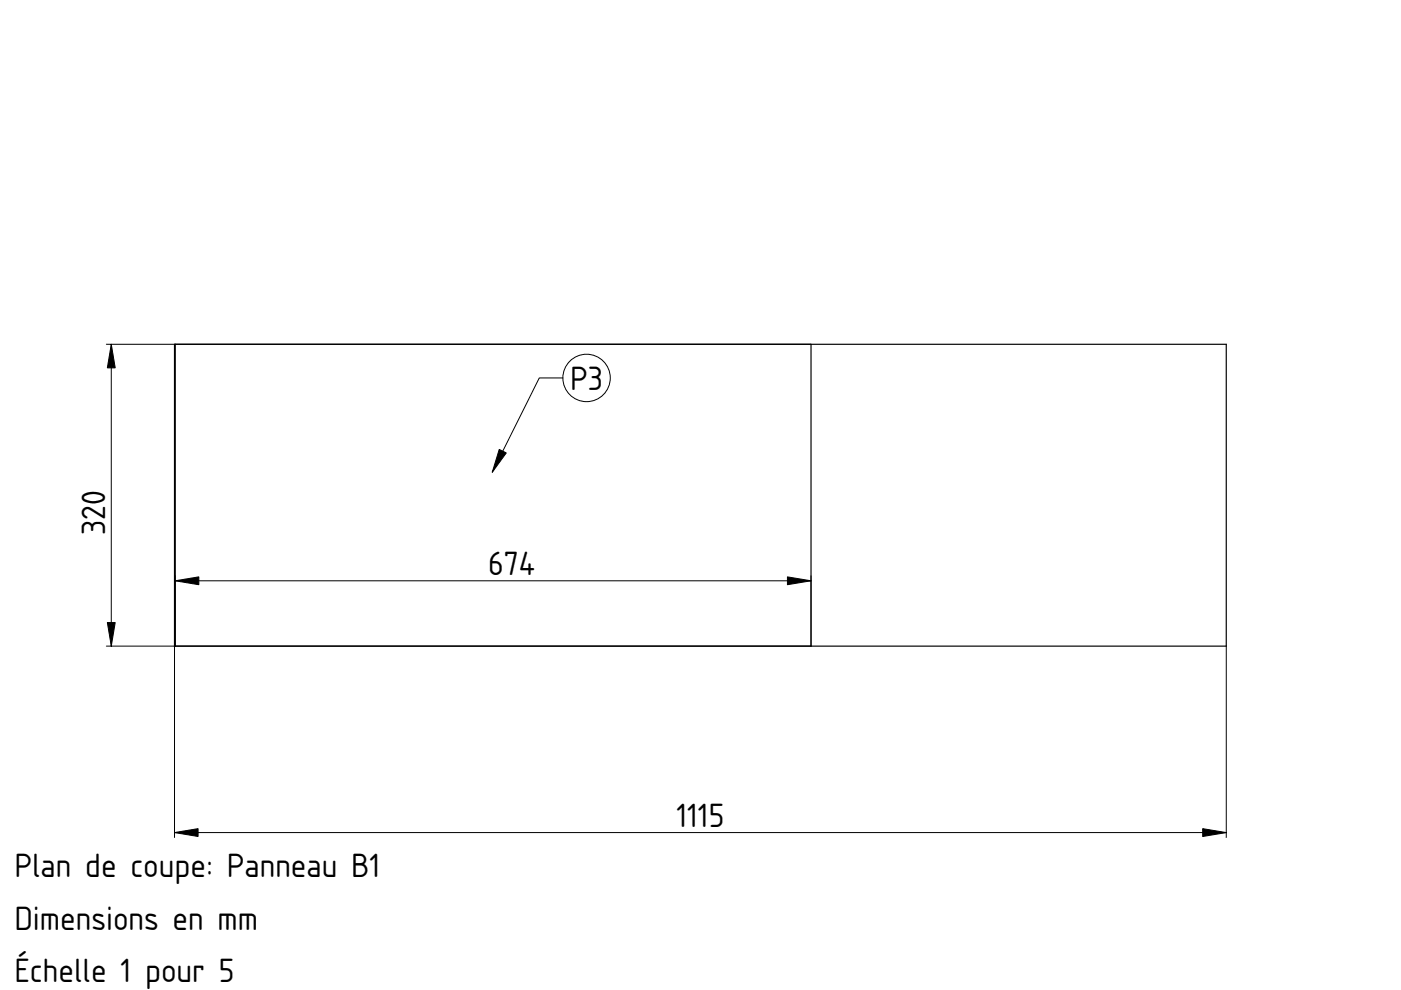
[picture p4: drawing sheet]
<svg xmlns="http://www.w3.org/2000/svg" width="297mm" height="210mm" viewBox="0 0 297 210" stroke-linecap="round" stroke-linejoin="round" font-family="sans-serif">
<path d="M37 73h223v64h-223zM37.2 73v64M172 73v64" fill="none" stroke="#000" stroke-width=".25"/>
<g fill="none" stroke="#000" stroke-width=".21">
<path d="M22.6 73h14.6M23.6 73v64M119.3 80.1h-5l-9.9 20M104.6 105h.1M37 137v40.6M37.2 122.1v14.9h-14.6M37.2 123.1h134.8M172 122.1v14.9M260 137v40.6M37 176.5h223"/>
<circle cx="124.4" cy="80.1" r="5"/>
</g>
<path d="M23.6 73l.8 5h-1.6zM105.9 95.3l1.4 .7-2.9 4.1zM22.8 132h1.6l-.8 5zM37.2 123.1l5-.8v1.7zM167 122.3l5 .8-5 .9zM37 176.5l5-.8v1.7zM255 175.7l5 .8-5 .9z" fill="#000" stroke="#000" stroke-width=".21"/>
<g font-size="6.7">
<text x="120.9" y="82.7">P3</text>
<text x="22.3" y="113.4" transform="rotate(-90 22.3 113.4)">320</text>
<text x="103.5" y="121.9">674</text>
<text x="143.4" y="175.2">1115</text>
<text x="3" y="186">Plan de coupe: Panneau B1</text>
<text x="3" y="197.1">Dimensions en mm</text>
<text x="3" y="208.2">Échelle 1 pour 5</text>
</g>
</svg>
